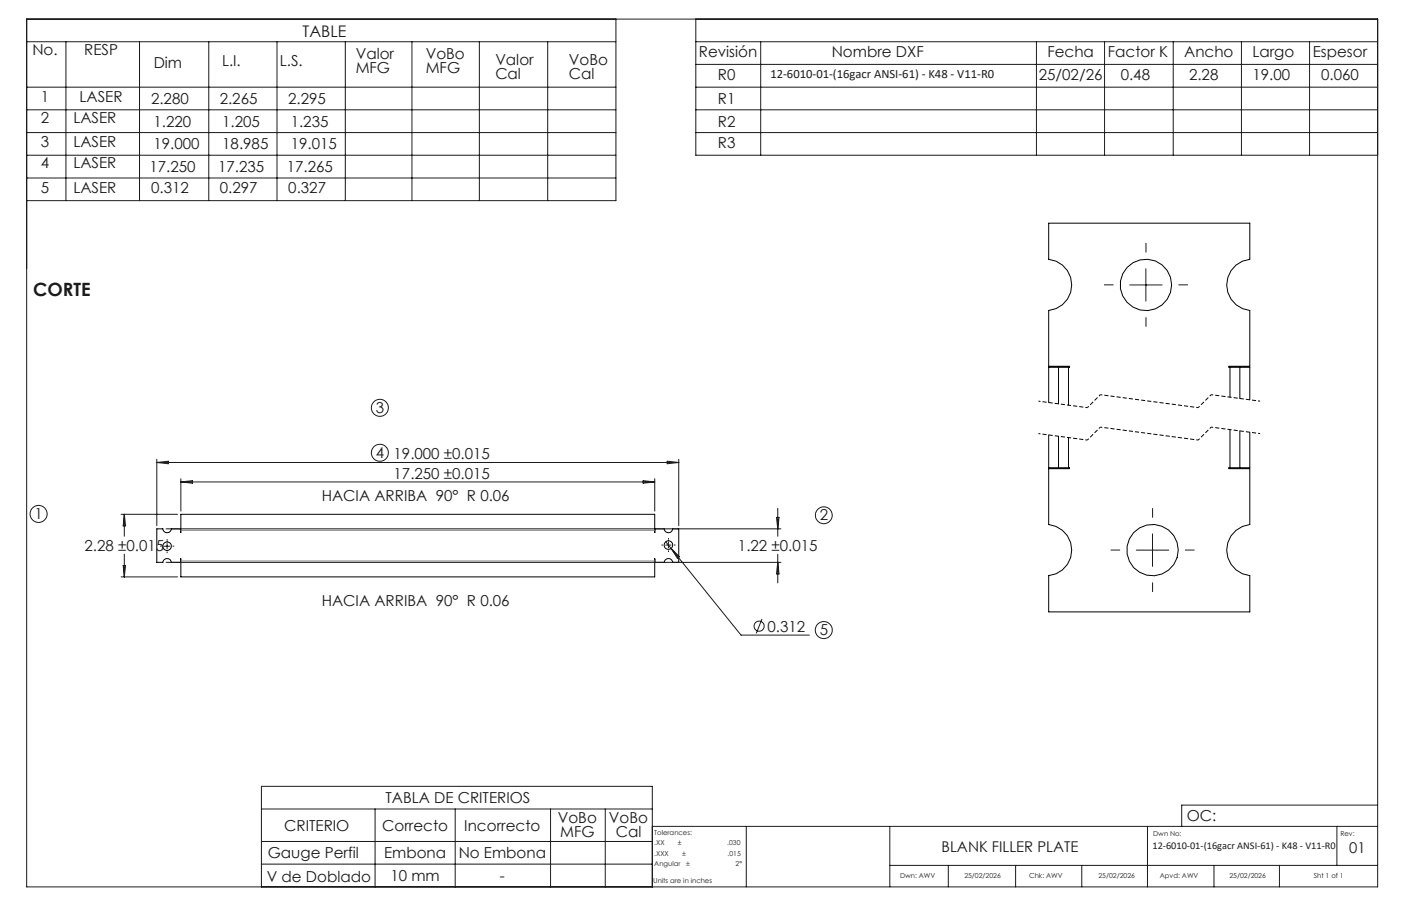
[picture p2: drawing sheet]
<svg xmlns="http://www.w3.org/2000/svg" width="432mm" height="279mm" viewBox="0 0 432 279" stroke-linecap="round" stroke-linejoin="round" font-family="sans-serif">
<g fill="none" stroke="#000" stroke-width=".31">
<path d="M326.2 113.3h3.1M326.2 113.3h-3v10.8M326.2 113.3v11.3M329.3 113.3h.3v-.3h-6.4v-17.3a7.9 7.9 0 0 0 7.1-7.8 7.9 7.9 0 0 0-7.1-7.9v-11.2h62v11.2a7.9 7.9 0 0 0-7.1 7.9 7.9 7.9 0 0 0 7.1 7.8v17.3h-6.4v.3h.3M329.3 113.3v11.7M379.1 113.3h3M379.1 113.3v9.2M382.1 113.3h3.1v10M382.1 113.3v9.6M323.2 134.2v10.1h3M326.2 134.5v9.8M329.3 135v9.3"/>
<path d="M379.1 132.5v11.8M382.1 132.9v11.4M385.2 133.3v11h-3.1M326.2 144.3h3.1M329.3 144.3h.3v.2h-6.4v17.2a7.9 7.9 0 0 1 7.1 7.9 7.9 7.9 0 0 1-7.1 7.9v11.2h62v-11.2a7.9 7.9 0 0 1-7.1-7.9 7.9 7.9 0 0 1 7.1-7.9v-17.2h-6.4v-.2h.3M379.1 144.3h3M201.8 164.2v-5.6h-146.1v5.6v-1.1h-2.9a1.31 1.31 0 0 1-1.3 1.2 1.31 1.31 0 0 1-1.3-1.2h-1.9v10.3h1.9a1.31 1.31 0 0 1 1.3-1.1 1.31 1.31 0 0 1 1.3 1.1h2.9v-1v5.5h146.1v-5.5M201.8 164.2h.1M201.8 172.4h.1M201.8 163.1h2.9a1.31 1.31 0 0 0 1.3 1.2 1.31 1.31 0 0 0 1.3-1.2h1.9v10.3h-1.9a1.31 1.31 0 0 0-1.3-1.1 1.31 1.31 0 0 0-1.3 1.1h-2.9"/>
<circle cx="353.2" cy="87.9" r="7.9"/>
<circle cx="51.5" cy="168.4" r="1.32"/>
<circle cx="206" cy="168.1" r="1.32"/>
<circle cx="355.2" cy="169.7" r="7.9"/>
</g>
<g fill="none" stroke="#191924" stroke-width=".31">
<path d="M8.2 5.9h416.4v267.6h-416.4zM8.2 12.9h181.6M20.3 12.9v49M43 12.9v49M64.3 12.9v49M85.4 12.9v49M106.4 12.9v49M127 12.9v49M147.7 12.9v49M168.8 12.9v49M189.8 5.9v56h-181.6M214.5 12.9h210.1"/>
<path d="M214.5 5.9v42h210.1M214.5 19.9h210.1M234.5 12.9v35M319.4 12.9v35M340.4 12.9v35M361.6 12.9v35M382.6 12.9v35M403.6 12.9v35M8.2 26.9h181.6M8.2 33.9h181.6M214.5 26.9h210.1M214.5 33.9h210.1"/>
<path d="M8.2 40.9h181.6M8.2 47.9h181.6M8.2 54.9h181.6M214.5 40.9h210.1M348.2 87.9h10M353.2 82.9v10M37.3 158.6h17.4M38.3 158.6v6.8M38.3 158.6l.4 3.6h-.7zM48.3 141.6v20.5M48.3 142.6h160.9M48.3 142.6l3.6-.4v.8z"/>
<path d="M55.7 147.6v10M55.7 148.6h146.1M55.7 148.6l3.6-.4v.8zM198.2 148.2l3.6 .4-3.6 .4zM201.8 147.6v10M205.6 142.2l3.6 .4-3.6 .4zM209.2 141.6v20.5M239.3 159.6h.8l-.4 3.5zM239.7 156.7v8.7M37.3 177.9h17.4M38 174.4h.7l-.4 3.5zM38.3 170.9v7"/>
<path d="M50.7 168.5h1.6M51.2 163.1h189.5M51.2 173.4h189.5M51.5 167.6v1.7M205.2 167.1l1.6 2M205.2 168.1h1.6M206 167.3v1.6M206.8 169.1l21.6 26.8h21M206.8 169.1l2.6 2.6-.6 .5zM239.7 170.9v8.9M239.7 173.4l.4 3.6h-.8zM350.2 169.7h10"/>
<path d="M355.2 164.6v10.1M234.8 190.9l-1.7 4.4M80.6 249.5h120.4M80.6 259.5h120.4M115.6 249.5v24M140.3 249.5v24M169.7 249.5v24M186.5 249.5v24M201 254.8h223.6M230 254.8v18.7M274.2 254.8v18.7M353.7 254.8v18.7"/>
<path d="M412 254.8v12.1M424.6 248.3h-60.4v6.5M80.6 273.5v-31h120.4v31M80.6 266.5h120.4M274.2 266.9h150.4M292.3 266.9v6.6M313 266.9v6.6M333.4 266.9v6.6M374.2 266.9v6.6M394.3 266.9v6.6"/>
<circle cx="117.1" cy="125.8" r="2.62"/>
<circle cx="117.1" cy="139.6" r="2.62"/>
<circle cx="11.9" cy="158.5" r="2.63"/>
<circle cx="253.9" cy="158.9" r="2.6"/>
<circle cx="234" cy="193.1" r="1.55"/>
<circle cx="253.9" cy="194.3" r="2.62"/>
</g>
<path d="M335.1 135.7l-15-2M335.1 125.7l-15-2M388.4 133.7l-15.1-2M388.4 123.7l-15.1-2" fill="none" stroke="#000" stroke-width=".31" stroke-dasharray="1.3 .6" stroke-dashoffset=".6" stroke-linecap="butt"/>
<path d="M339.1 131.7l-4 4M339.1 121.7l-4 4M369.3 135.7l-30.2-4M369.3 125.7l-30.2-4M373.3 131.7l-4 4M373.3 121.7l-4 4" fill="none" stroke="#000" stroke-width=".31" stroke-dasharray="1.3 .6" stroke-dashoffset=".7" stroke-linecap="butt"/>
<g fill="none" stroke="#191924" stroke-width=".31" stroke-dasharray="15.2 1.3 1.3 1.3" stroke-linecap="butt">
<path d="M353.2 77.8v-2.9M343.2 87.8h-2.9M353.2 97.8v3M363.2 87.8h2.9M355.2 159.6v-2.9M49.9 168.4h-.5M51.5 170.1v.5M51.5 166.8v-.5M53.2 168.4h.5M204.4 168.1h-.5M206 169.8v.4M206 166.4v-.5"/>
<path d="M207.7 168.1h.5M345.2 169.6h-2.9M355.2 179.6v3M365.2 169.6h3"/>
</g>
<path d="M55.7 173h146.1M55.7 163.5h146.1" fill="none" stroke="#808080" stroke-width=".31"/>
<text font-size="5.6" fill="#191924" x="10.2" y="91.2">CORTE</text>
<text font-size="4.9" fill="#191924" x="93.3" y="11.4">TABLE</text>
<g font-size="4.7" fill="#191924">
<text x="10" y="17">No.</text>
<text x="26" y="17">RESP</text>
<text x="215.4" y="17.6">Revisión</text>
<text x="256.3" y="17.6">Nombre DXF</text>
<text x="322.8" y="17.5">Fecha</text>
<text x="341.5" y="17.5">Factor K</text>
<text x="365" y="17.5">Ancho</text>
<text x="386" y="17.5">Largo</text>
<text x="404.6" y="17.5">Espesor</text>
<text x="47.4" y="20.9">Dim</text>
<text x="68.4" y="20.4">L.I.</text>
<text x="86.3" y="20.4">L.S.</text>
<text x="109.6" y="18.1">Valor</text>
<text x="109.6" y="22.6">MFG</text>
<text x="131.2" y="18.1">VoBo</text>
<text x="131.2" y="22.6">MFG</text>
<text x="152.7" y="20">Valor</text>
<text x="175.3" y="20">VoBo</text>
<text x="152.7" y="24.5">Cal</text>
<text x="175.3" y="24.5">Cal</text>
<text x="221.3" y="24.6">R0</text>
<text x="320.2" y="24.7">25/02/26</text>
<text x="345.4" y="24.7">0.48</text>
<text x="366.5" y="24.7">2.28</text>
<text x="386" y="24.7">19.00</text>
<text x="407.2" y="24.7">0.060</text>
<text x="12.6" y="31.3">1</text>
<text x="24.5" y="31.3">LASER</text>
<text x="46.5" y="32">2.280</text>
<text x="67.7" y="32">2.265</text>
<text x="88.8" y="32">2.295</text>
<text x="221.3" y="32.1">R1</text>
<text x="12.6" y="38">2</text>
<text x="22.6" y="38">LASER</text>
<text x="47.3" y="39.1">1.220</text>
<text x="68.5" y="39.1">1.205</text>
<text x="89.6" y="39.1">1.235</text>
<text x="221.3" y="39.1">R2</text>
<text x="12.6" y="45.4">3</text>
<text x="22.6" y="45.4">LASER</text>
<text x="47.3" y="46.1">19.000</text>
<text x="68.5" y="46.1">18.985</text>
<text x="89.6" y="46.1">19.015</text>
<text x="221.3" y="45.8">R3</text>
<text x="12.6" y="51.9">4</text>
<text x="22.6" y="51.9">LASER</text>
<text x="46.1" y="53.1">17.250</text>
<text x="67.3" y="53.1">17.235</text>
<text x="88.4" y="53.1">17.265</text>
<text x="12.6" y="59.5">5</text>
<text x="22.6" y="59.5">LASER</text>
<text x="46.6" y="59.6">0.312</text>
<text x="67.8" y="59.6">0.297</text>
<text x="88.9" y="59.6">0.327</text>
<text x="115.8" y="127.4">3</text>
<text x="115.8" y="141.2">4</text>
<text x="121.3" y="141.6">19.000 ±0.015</text>
<text x="121.3" y="147.6">17.250 ±0.015</text>
<text x="99.2" y="154.5">HACIA ARRIBA 90° R 0.06</text>
<text x="10.7" y="160.1">1</text>
<text x="252.7" y="160.5">2</text>
<text x="26.1" y="169.9">2.28 ±0.015</text>
<text x="227.5" y="169.9">1.22 ±0.015</text>
<text x="99.2" y="186.8">HACIA ARRIBA 90° R 0.06</text>
<text x="236.5" y="194.8">0.312</text>
<text x="252.7" y="195.9">5</text>
<text x="118.8" y="247.7">TABLA DE CRITERIOS</text>
<text x="87.6" y="256.4">CRITERIO</text>
<text x="117.8" y="256.4">Correcto</text>
<text x="143.1" y="256.4">Incorrecto</text>
<text x="171.9" y="253.7">VoBo</text>
<text x="187.7" y="253.7">VoBo</text>
<text x="365.8" y="253.1">OC:</text>
<text x="172.6" y="258.3">MFG</text>
<text x="189.8" y="258.3">Cal</text>
<text x="82.5" y="264.5">Gauge Perfil</text>
<text x="118.4" y="264.5">Embona</text>
<text x="141.4" y="264.5">No Embona</text>
<text x="82.2" y="271.9">V de Doblado</text>
<text x="120.3" y="271.8">10 mm</text>
<text x="154.1" y="271.8">-</text>
</g>
<g font-size="4.6" fill="#191924">
<text x="290.2" y="262.7">BLANK FILLER PLATE</text>
<text x="415.9" y="263">01</text>
</g>
<text font-size="3.9" fill="#191924" x="237.4" y="24">12-6010-01-(16gacr ANSI-61) - K48 - V11-R0</text>
<text font-size="3.2" fill="#191924" x="355.2" y="261.8">12-6010-01-(16gacr ANSI-61) - K48 - V11-R0</text>
<g font-size="2.1" fill="#191924">
<text x="201.7" y="257.6">Tolerances:</text>
<text x="355.4" y="257.8">Dwn No:</text>
<text x="413.1" y="257.8">Rev:</text>
<text x="201.7" y="260.7">.XX</text>
<text x="201.7" y="263.9">.XXX</text>
<text x="208.9" y="260.7">±</text>
<text x="210.2" y="263.9">±</text>
<text x="224.1" y="260.7">.030</text>
<text x="224.3" y="263.9">.015</text>
<text x="201.7" y="267">Angular</text>
<text x="211.5" y="267">±</text>
<text x="226.7" y="267">2°</text>
<text x="201.3" y="272.3">Units are in inches</text>
<text x="277.4" y="270.7">Dwn: AWV</text>
<text x="297.2" y="270.7">25/02/2026</text>
<text x="317.2" y="270.7">Chk: AWV</text>
<text x="338.6" y="270.7">25/02/2026</text>
<text x="357.5" y="270.7">Apvd: AWV</text>
<text x="378.9" y="270.7">25/02/2026</text>
<text x="404.9" y="270.7">Sht 1 of 1</text>
</g>
</svg>
